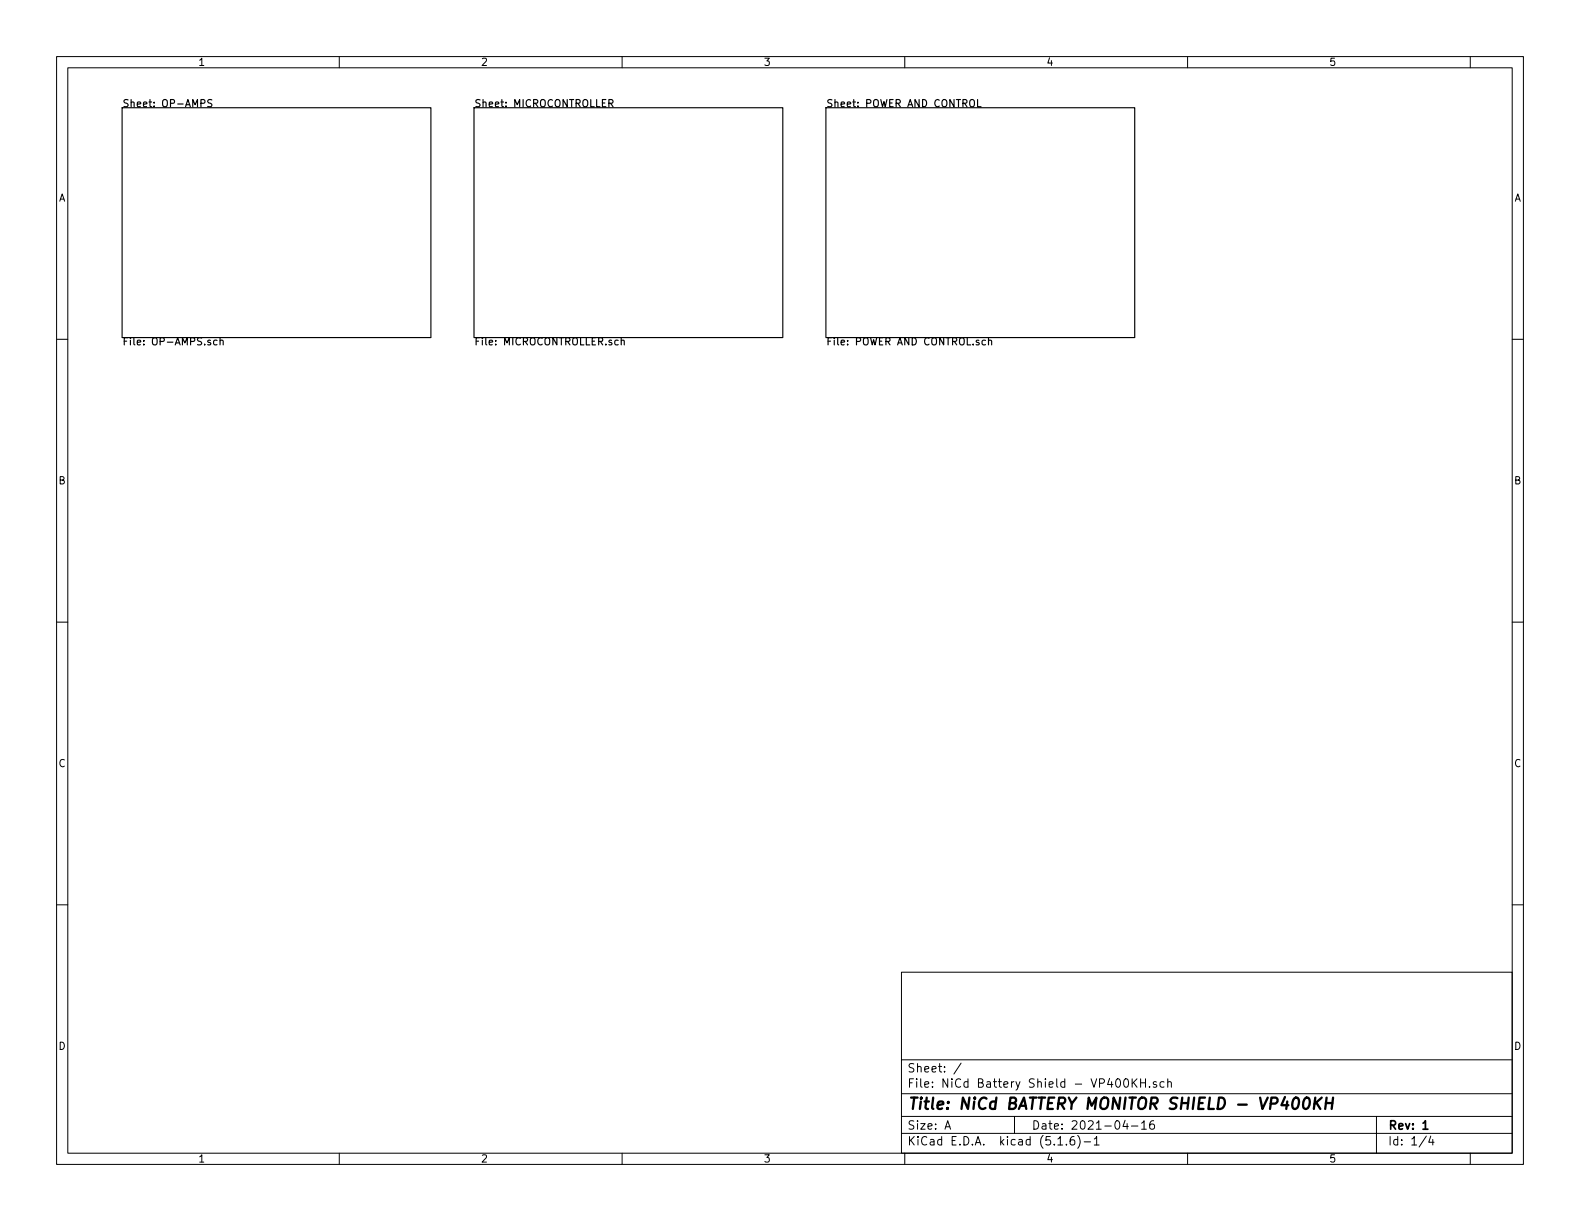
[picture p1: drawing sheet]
<svg xmlns="http://www.w3.org/2000/svg" width="279mm" height="216mm" viewBox="0 0 279 216" stroke-linecap="round" stroke-linejoin="round" font-family="sans-serif">
<g fill="none" stroke="#000" stroke-width=".18">
<path d="M10 10h259.4v195.9h-259.4zM12 12h255.4v191.9h-255.4zM60 10v2M110 10v2M160 10v2M210 10v2M260 10v2M10 60h2M267.4 60h2M10 110h2M267.4 110h2M10 160h2"/>
<path d="M267.4 160h2M159.4 171.9h108v32h-108zM159.4 197.4h108M159.4 193.4h108M159.4 187.4h108M167.1 199.7l.5-1.5 .5 1.5M167.2 199.2h.8M170 188l-1.3 1.9M179.4 197.4v3M198.9 190.9l.3-.1a.94 .94 0 0 1 0 1.5 .79 .79 0 0 1-.3-1.4zM199 198.1l-.4 1.1h.9M199.3 198.7v1"/>
<path d="M200.1 199.1h1.1M200.2 190.8v1.5M200.4 191.4l.7 .9M201.1 190.8l-.9 .8M201.7 190.8v1.5M201.7 191.5h.9M201.9 198.6l.4-.4v1.5M201.9 199.7h.8M202.6 190.8v1.5M203.3 192.1v.2M204 198.2a.59 .59 0 0 0-.7 .6l.1 .7 .2 .2 .5-.2 .1-.5-.2-.2h-.4l-.3 .2M204.5 191.3h-.4l-.2 .2 .1 .2 .5 .1v.4h-.6"/>
<path d="M205.8 191.3h-.4l-.3 .2 .1 .6 .2 .2 .4-.1M206.5 191.4l.2-.1h.4v1M206.5 190.8v1.5M243.4 197.4v6.5M60 203.9v2M110 203.9v2M159.4 200.4h108M160 203.9v2M187.1 202.5h.8M188.6 202.3v.2M189.9 201a.59 .59 0 0 0-.7 .6v.6l.2 .2 .4 .1 .2-.2 .1-.5-.2-.2-.4-.1-.3 .3M190.6 200.8a1.71 1.71 0 0 1 0 2.2"/>
<path d="M191.7 201.9h1.2M193.5 201.4l.4-.4v1.5M193.5 202.5h.9M210 203.9v2M252.2 200.9l-1.2 1.9M253 200.9l-.3 1.1h.9M253.4 201.5v1M260 203.9v2"/>
</g>
<path d="M251.6 198.6l.5-.4v1.5M251.6 199.7h.9" fill="none" stroke="#000" stroke-width=".3"/>
<path d="M228.9 194.2a.44 .44 0 0 1 .5-.1 .44 .44 0 0 1 .3 .4 1.15 1.15 0 0 1-.8 1.6 1.3 1.3 0 0 1 0-1.9zM230.8 194.2a.44 .44 0 0 1 .5-.1 .44 .44 0 0 1 .3 .4 1.15 1.15 0 0 1-.8 1.6l-.2-.1a1.52 1.52 0 0 1 .2-1.8zM232.6 194.1l-.3 2M232.8 194.9l.7 1.2M233.7 194.1l-1.3 1.1M234.5 195h1.1M234.6 194.1l-.3 2M235.7 194.1l-.2 2" fill="none" stroke="#000" stroke-width=".41"/>
<g fill="none" stroke="#000" stroke-width=".2">
<path d="M21.6 19.1h54.6v40.6h-54.6zM35.5 18.3l.6-.1 .1-.5-.2-.1h-.5v1.3M37.5 17.7l-.5-.1-.3 .3 .2 .3 .5 .2v.3l-.2 .2-.5-.1M83.8 19.1h54.6v40.6h-54.6zM107.7 18.3l.6-.1 .1-.2-.1-.3-.1-.1h-.5v1.3M108 18.3l.4 .6M146 19.1h54.7v40.6h-54.7zM171.7 17.7l.1-.1a.44 .44 0 0 1 .5 .4v.7l-.3 .2-.3-.1a.93 .93 0 0 1 0-1.1zM172.9 17.6v1.3h.6M38.9 59.7v1.3M109.9 59.7v1.3M174.8 59.7v1.3"/>
<path d="M38.4 60.2l-.4-.1-.2 .3 .1 .5h.5M38.9 60.3l.2-.2 .3 .1 .1 .8M109.9 60.3l.1-.2 .3 .1 .1 .8M174.3 60.2l-.4-.1-.2 .3 .1 .5h.5M174.8 60.3l.2-.2 .3 .1 .1 .8"/>
</g>
<text font-size="2.8" x="160.4" y="196.2">Title: NiCd BATTERY MONITOR SHIELD - VP400KH</text>
<g font-size="2.1">
<text x="160.4" y="189.6">Sheet: /</text>
<text x="160.4" y="192.3">File: NiCd Battery Shield - VP400KH.sch</text>
<text x="160.4" y="202.5">KiCad E.D.A. kicad (5.1.6)-1</text>
<text x="160.4" y="199.7">Size: A</text>
<text x="182.4" y="199.7">Date: 2021-04-16</text>
<text x="245.4" y="199.7">Rev: 1</text>
<text x="245.4" y="202.5">Id: 1/4</text>
</g>
<g font-size="1.8">
<text x="35" y="11.6">1</text>
<text x="85" y="11.6">2</text>
<text x="135" y="11.6">3</text>
<text x="185" y="11.6">4</text>
<text x="235" y="11.6">5</text>
<text x="21.6" y="18.9">Sheet: OP-AMPS</text>
<text x="83.8" y="18.9">Sheet: MICROCONTROLLER</text>
<text x="146" y="18.9">Sheet: POWER AND CONTROL</text>
<text x="10.4" y="35.6">A</text>
<text x="267.8" y="35.6">A</text>
<text x="21.6" y="61.1">File: OP-AMPS.sch</text>
<text x="83.8" y="61.1">File: MICROCONTROLLER.sch</text>
<text x="146" y="61.1">File: POWER AND CONTROL.sch</text>
<text x="10.4" y="85.6">B</text>
<text x="267.8" y="85.6">B</text>
<text x="10.4" y="135.6">C</text>
<text x="267.8" y="135.6">C</text>
<text x="10.4" y="185.6">D</text>
<text x="267.8" y="185.6">D</text>
<text x="35" y="205.5">1</text>
<text x="85" y="205.5">2</text>
<text x="135" y="205.5">3</text>
<text x="185" y="205.5">4</text>
<text x="235" y="205.5">5</text>
</g>
</svg>
